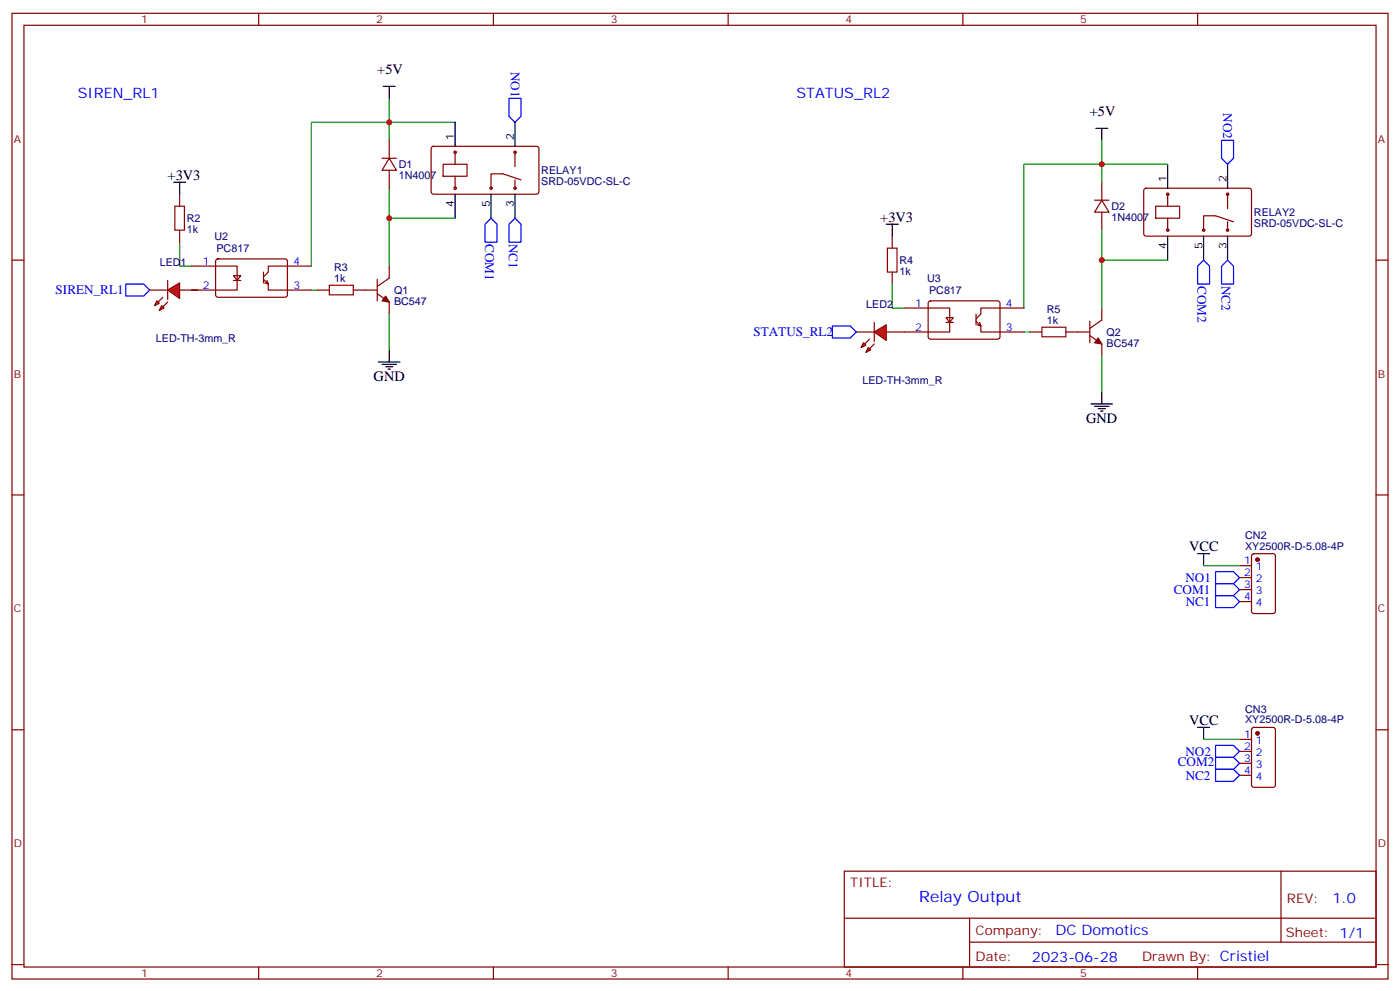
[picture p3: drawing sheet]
<svg xmlns="http://www.w3.org/2000/svg" width="412mm" height="292mm" viewBox="0 0 412 292" stroke-linecap="round" stroke-linejoin="round" font-family="sans-serif">
<g fill="none" stroke="#870000" stroke-width=".35">
<path d="M3.5 3.9h405.4v284.4h-405.4zM7.1 7.4h398.2v277.3h-398.2zM76.2 3.9v3.5M145.3 3.9v3.5M214.5 3.9v3.5M283.6 3.9v3.5M352.8 3.9v3.5M52.9 57.2v3.5M112.5 46.6h4.3M114.7 46.6l2.1 3.5h-4.3zM114.7 41.3v5.3M114.7 50.1v5.3"/>
<path d="M127.2 43.3l.5-.2h30.6l.4 .7v13l-.7 .4-30.6-.1-.4-.6v-12.7zM130.5 48.4h7.1v3.5h-7.1zM134.1 44.8v3.6M134.1 51.9v3.5M151.7 44.8v4.3M151.7 53v2.4M153.5 53l-5.3-1.8h-3.6v4.2M322.4 58.9h4.3M324.6 58.9l2.1 3.6h-4.3zM324.6 53.7v5.2M337.1 55.6l.5-.2 30.6 .1 .5 .6-.1 13-.7 .4h-30.6l-.4-.7v-12.7zM344 57.2v3.5"/>
<path d="M361.6 57.2v4.2M3.5 76.6h3.6M52.9 67.8v3.5M56.4 78.4h13.4v7h-13.4M63.7 76.4l.5-.2 20 .1 .5 .6-.1 10.2-.6 .4h-20.1l-.4-.7v-9.9zM91.7 78.4h-12.7v1.7l-1.4 1.4M114.7 78.4v3.5l-3.6 2.4M262.8 69.5v3.6M324.6 62.5v5.3M340.4 60.7h7.1v3.5h-7.1zM344 64.2v3.6M361.6 65.3v2.5"/>
<path d="M363.4 65.3l-5.3-1.8h-3.6v4.3M405.3 76.6h3.6M68.8 81.2h2.1l-1.1 1.4zM68.8 82.6h2.1M77.6 82.2l1.4 1.4-.3-1M77.6 80.1v3.2M78 83.3l1 .3v1.8h12.7M93.5 85.4h3.5M104.1 85.4h7M111.1 86.5l3.6 2.4v3.6M111.1 82.2v6.4M262.8 80.1v3.5"/>
<path d="M266.3 90.7h13.5v7.1h-13.5M273.6 88.8l.5-.2h20l.5 .7-.1 10.1-.6 .5-20.1-.1-.4-.6v-9.9zM278.7 93.5h2.1l-1 1.4zM278.7 94.9h2.1M287.5 94.6l1.4 1.4-.3-1.1M287.5 92.5v3.1M287.9 95.6l1 .4v1.8h12.7M301.6 90.7h-12.7v1.8l-1.4 1.4M303.4 97.8h3.5M314 97.8h7M321 98.8l3.6 2.5v3.5M321 94.6v6.3"/>
<path d="M324.6 90.7v3.5l-3.6 2.5M3.5 145.7h3.6M405.3 145.7h3.6M365.1 166.5h3.6M365.1 170.1h3.6M365.1 173.6h3.6M365.1 177.1h3.6M368.9 163.2l.5-.2h5.6l.7 .4v16.6l-.5 .6-5.8 .1-.7-.5v-16.5zM3.5 214.9h3.6M365.1 217.7h3.6M368.9 214.4l.5-.2h5.6l.7 .4v16.5l-.5 .7h-5.8l-.7-.5v-16.4zM405.3 214.9h3.6"/>
<path d="M365.1 221.2h3.6M365.1 224.8h3.6M365.1 228.3h3.6M248.7 256.5h156.6v28.2h-156.6zM377.3 256.5v20.9M248.7 270.4h156.5M285.6 277.4h119.6M285.6 270.4v14.1M3.5 284h3.6M76.2 284.7v3.6M145.3 284.7v3.6M214.5 284.7v3.6"/>
<path d="M283.6 284.7v3.6M352.8 284.7v3.6M405.3 284h3.6"/>
<circle cx="134.1" cy="55.4" r=".35"/>
<circle cx="134.1" cy="44.8" r=".35"/>
<circle cx="144.6" cy="55.4" r=".35"/>
<circle cx="151.7" cy="44.8" r=".35"/>
<circle cx="151.7" cy="55.4" r=".35"/>
<circle cx="344" cy="57.2" r=".35"/>
<circle cx="361.6" cy="57.2" r=".35"/>
<circle cx="344" cy="67.8" r=".35"/>
<circle cx="354.5" cy="67.8" r=".35"/>
<circle cx="361.6" cy="67.8" r=".35"/>
</g>
<g fill="none" stroke="#008700" stroke-width=".35">
<path d="M114.7 29v7h-23v42.4M134.1 36h-19.4v5.3M114.7 55.4v8.8h19.4M324.6 41.3v7.1h-23v42.3M344 48.4h-19.4v5.3M52.9 71.3v7.1h3.5M114.7 64.2v14.2M324.6 67.8v8.8h19.4M324.6 76.6v14.1M56.4 85.4h1.8M91.7 85.4h1.8M114.7 92.5v10.5"/>
<path d="M262.8 83.6v7.1h3.5M301.6 97.8h1.8M324.6 104.8v10.6M354.5 166.5h10.6M354.5 217.7h10.6"/>
</g>
<g fill="#870000" stroke="#870000" stroke-width=".35">
<path d="M113.6 87.2l1.1 1.7-2.2-.3z"/>
<path d="M323.5 99.5l1.1 1.8-2.2-.4z"/>
<circle cx="370.4" cy="215.9" r=".53"/>
<circle cx="370.4" cy="164.8" r=".53"/>
</g>
<g fill="none" stroke="#000" stroke-width=".35">
<path d="M112.9 25.4h3.5M114.7 25.4v3.6M134.1 36v7.1M151.7 36v7.1M322.8 37.8h3.5M324.6 37.8v3.5M51.2 53.7h3.5M52.9 53.7v3.5M134.1 57.2v7M144.6 57.2v7M151.7 57.2v7M344 48.4v7"/>
<path d="M361.6 48.4v7M261.1 66h3.5M262.8 66v3.5M344 69.5v7.1M354.5 69.5v7.1M361.6 69.5v7.1M111.5 106.6h6.3M112.5 107.3h4.3M113.6 108h2.1M114.3 108.7h.7M114.7 103v3.6M321.4 118.9h6.3"/>
<path d="M322.4 119.6h4.3M324.6 115.4v3.5M323.5 120.3h2.1M324.2 121h.7M352.8 163h3.5M354.5 163v3.5M352.8 214.2h3.5M354.5 214.2v3.5"/>
</g>
<g fill="none" stroke="#00f" stroke-width=".35">
<path d="M149.9 29h3.6v5.3l-1.8 1.7-1.8-1.7zM359.8 41.3h3.6v5.3l-1.8 1.8-1.8-1.8zM142.9 66l1.7-1.8 1.8 1.8v5.3h-3.5zM149.9 66l1.8-1.8 1.8 1.8v5.3h-3.6zM352.8 78.4l1.7-1.8 1.8 1.8v5.2h-3.5zM359.8 78.4l1.8-1.8 1.8 1.8v5.2h-3.6zM37 83.6h5.3l1.8 1.8-1.8 1.8h-5.3zM245.2 96h5.3l1.7 1.8-1.7 1.7h-5.3zM358.1 168.3h5.3l1.7 1.8-1.7 1.7h-5.3zM358.1 175.4h5.3l1.7 1.7-1.7 1.8h-5.3zM358.1 171.8h5.3l1.7 1.8-1.7 1.8h-5.3zM358.1 219.5h5.3l1.7 1.7-1.7 1.8h-5.3z"/>
<path d="M358.1 223h5.3l1.7 1.8-1.7 1.7h-5.3zM358.1 226.5h5.3l1.7 1.8-1.7 1.7h-5.3z"/>
</g>
<path d="M51.5 60.7h2.8v7.1h-2.8zM261.4 73.1h2.8v7h-2.8zM97 84h7.1v2.8h-7.1zM306.9 96.3h7.1v2.9h-7.1z" fill="none" stroke="#a10000" stroke-width=".35"/>
<g fill="#f00" stroke="#870000" stroke-width=".35">
<path d="M49.4 85.4l3.5-2.1v4.6z"/>
<path d="M49.4 82.6v5.6z"/>
</g>
<g fill="#870000" stroke="#870000" stroke-width=".35">
<path d="M49.4 88.9l-1.4 1.4z"/>
<path d="M48 87.5l-1.4 1.4z"/>
</g>
<g fill="#f00" stroke="#870000" stroke-width=".35">
<path d="M47.6 90l.7 .7-1.4 .7z"/>
<path d="M46.2 88.6l.7 .7-1.4 .7z"/>
</g>
<path d="M44.1 85.4h5.3M52.9 85.4h5.3" fill="none" stroke="#870000" stroke-width=".35"/>
<g fill="#f00" stroke="#870000" stroke-width=".35">
<path d="M257.5 97.8l3.6-2.2v4.6z"/>
<path d="M257.5 94.9v5.7z"/>
</g>
<g fill="#870000" stroke="#870000" stroke-width=".35">
<path d="M257.5 101.3l-1.4 1.4z"/>
<path d="M256.1 99.9l-1.4 1.4z"/>
</g>
<g fill="#f00" stroke="#870000" stroke-width=".35">
<path d="M255.8 102.3l.7 .7-1.4 .8z"/>
<path d="M254.4 100.9l.7 .7-1.5 .7z"/>
</g>
<path d="M252.2 97.8h5.3M261.1 97.8h5.2" fill="none" stroke="#870000" stroke-width=".35"/>
<g fill="#c00">
<circle cx="114.7" cy="36" r=".88"/>
<circle cx="114.7" cy="64.2" r=".88"/>
<circle cx="324.6" cy="76.6" r=".88"/>
<circle cx="324.6" cy="48.4" r=".88"/>
</g>
<text font-size="4.6" fill="#00f" x="270.8" y="265.5">Relay Output</text>
<g font-size="4.2">
<text x="111.1" y="21.9">+5V</text>
<text x="321" y="34.3">+5V</text>
<text x="49.4" y="53">+3V3</text>
<text x="259.3" y="65.3">+3V3</text>
<text x="110.1" y="112.2">GND</text>
<text x="320" y="124.6">GND</text>
<text x="350.3" y="162.3">VCC</text>
<text x="350.3" y="213.5">VCC</text>
</g>
<g font-size="4.2" fill="#00f">
<text x="22.9" y="29">SIREN_RL1</text>
<text x="234.6" y="29">STATUS_RL2</text>
<text x="392.5" y="265.8">1.0</text>
<text x="310.9" y="275.3">DC Domotics</text>
<text x="304" y="283.1">2023-06-28</text>
</g>
<g font-size="3.9" fill="#00f">
<text x="150.4" y="21.1" transform="rotate(90 150.4 21.1)">NO1</text>
<text x="360.3" y="33.4" transform="rotate(90 360.3 33.4)">NO2</text>
<text x="142.9" y="71.8" transform="rotate(90 142.9 71.8)">COM1</text>
<text x="149.9" y="71.8" transform="rotate(90 149.9 71.8)">NC1</text>
<text x="16.4" y="86.6">SIREN_RL1</text>
<text x="352.8" y="84.2" transform="rotate(90 352.8 84.2)">COM2</text>
<text x="359.8" y="84.2" transform="rotate(90 359.8 84.2)">NC2</text>
<text x="221.9" y="99">STATUS_RL2</text>
<text x="349.2" y="171.3">NO1</text>
<text x="345.8" y="174.9">COM1</text>
<text x="349.3" y="178.4">NC1</text>
<text x="347" y="225.5">COM2</text>
<text x="349.2" y="222.5">NO2</text>
<text x="349.3" y="229.5">NC2</text>
</g>
<g font-size="3.9" fill="#800">
<text x="250.5" y="261.1">TITLE:</text>
<text x="379.1" y="265.8">REV:</text>
<text x="287.4" y="275.3">Company:</text>
<text x="378.7" y="275.9">Sheet: 1/1</text>
<text x="287.4" y="283">Date:</text>
<text x="336.4" y="283.1">Drawn By: Cristiel</text>
</g>
<g font-size="3.2" fill="#800">
<text x="41.6" y="6.9">1</text>
<text x="110.8" y="6.9">2</text>
<text x="179.9" y="6.9">3</text>
<text x="249.1" y="6.9">4</text>
<text x="318.2" y="6.9">5</text>
<text x="4.1" y="42">A</text>
<text x="405.9" y="42">A</text>
<text x="4.1" y="111.2">B</text>
<text x="405.9" y="111.2">B</text>
<text x="4.1" y="180.3">C</text>
<text x="405.9" y="180.3">C</text>
<text x="4.1" y="249.4">D</text>
<text x="405.9" y="249.4">D</text>
<text x="41.6" y="287.7">1</text>
<text x="110.8" y="287.7">2</text>
<text x="179.9" y="287.7">3</text>
<text x="249.1" y="287.7">4</text>
<text x="318.2" y="287.7">5</text>
</g>
<g font-size="3.2">
<text x="133.7" y="41.3" transform="rotate(-90 133.7 41.3)">1</text>
<text x="151.3" y="41.3" transform="rotate(-90 151.3 41.3)">2</text>
<text x="343.6" y="53.7" transform="rotate(-90 343.6 53.7)">1</text>
<text x="361.2" y="53.7" transform="rotate(-90 361.2 53.7)">2</text>
<text x="133.7" y="61" transform="rotate(-90 133.7 61)">4</text>
<text x="144.3" y="61" transform="rotate(-90 144.3 61)">5</text>
<text x="151.3" y="61" transform="rotate(-90 151.3 61)">3</text>
<text x="343.6" y="73.3" transform="rotate(-90 343.6 73.3)">4</text>
<text x="354.2" y="73.3" transform="rotate(-90 354.2 73.3)">5</text>
<text x="361.2" y="73.3" transform="rotate(-90 361.2 73.3)">3</text>
</g>
<g font-size="3.2" fill="#000080">
<text x="117.5" y="52.7">1N4007</text>
<text x="117.5" y="49.5">D1</text>
<text x="159.5" y="51.3">RELAY1</text>
<text x="159.5" y="54.5">SRD-05VDC-SL-C</text>
<text x="55" y="65.4">R2</text>
<text x="327.4" y="65.1">1N4007</text>
<text x="327.4" y="61.8">D2</text>
<text x="369.4" y="63.6">RELAY2</text>
<text x="55" y="68.6">1k</text>
<text x="63.2" y="70.7">U2</text>
<text x="369.4" y="66.8">SRD-05VDC-SL-C</text>
<text x="63.8" y="74.2">PC817</text>
<text x="264.9" y="77.7">R4</text>
<text x="47" y="78.4">LED1</text>
<text x="98.4" y="82.9">1k</text>
<text x="98.4" y="79.7">R3</text>
<text x="264.9" y="80.9">1k</text>
<text x="273.1" y="83">U3</text>
<text x="116.1" y="89.8">BC547</text>
<text x="116.1" y="86.5">Q1</text>
<text x="273.7" y="86.5">PC817</text>
<text x="255.2" y="90.7">LED2</text>
<text x="308.3" y="95.3">1k</text>
<text x="308.3" y="92.1">R5</text>
<text x="45.9" y="100.6">LED-TH-3mm_R</text>
<text x="326" y="98.9">Q2</text>
<text x="326" y="102.1">BC547</text>
<text x="254" y="112.9">LED-TH-3mm_R</text>
<text x="366.8" y="161.9">XY2500R-D-5.08-4P</text>
<text x="366.8" y="158.6">CN2</text>
<text x="366.8" y="209.8">CN3</text>
<text x="366.8" y="213">XY2500R-D-5.08-4P</text>
</g>
<g font-size="3.2" fill="#00f">
<text x="59.7" y="78">1</text>
<text x="86.4" y="78">4</text>
<text x="59.7" y="85.1">2</text>
<text x="86.4" y="85.1">3</text>
<text x="269.6" y="90.3">1</text>
<text x="296.3" y="90.3">4</text>
<text x="269.6" y="97.4">2</text>
<text x="296.3" y="97.4">3</text>
<text x="366.5" y="166.2">1</text>
<text x="370" y="168">1</text>
<text x="366.5" y="169.7">2</text>
<text x="366.5" y="173.2">3</text>
<text x="370" y="171.5">2</text>
<text x="366.5" y="176.8">4</text>
<text x="370" y="175">3</text>
<text x="370" y="178.5">4</text>
<text x="366.5" y="217.3">1</text>
<text x="366.5" y="220.9">2</text>
<text x="370" y="219.1">1</text>
<text x="366.5" y="224.4">3</text>
<text x="366.5" y="227.9">4</text>
<text x="370" y="222.6">2</text>
<text x="370" y="226.2">3</text>
<text x="370" y="229.7">4</text>
</g>
</svg>
